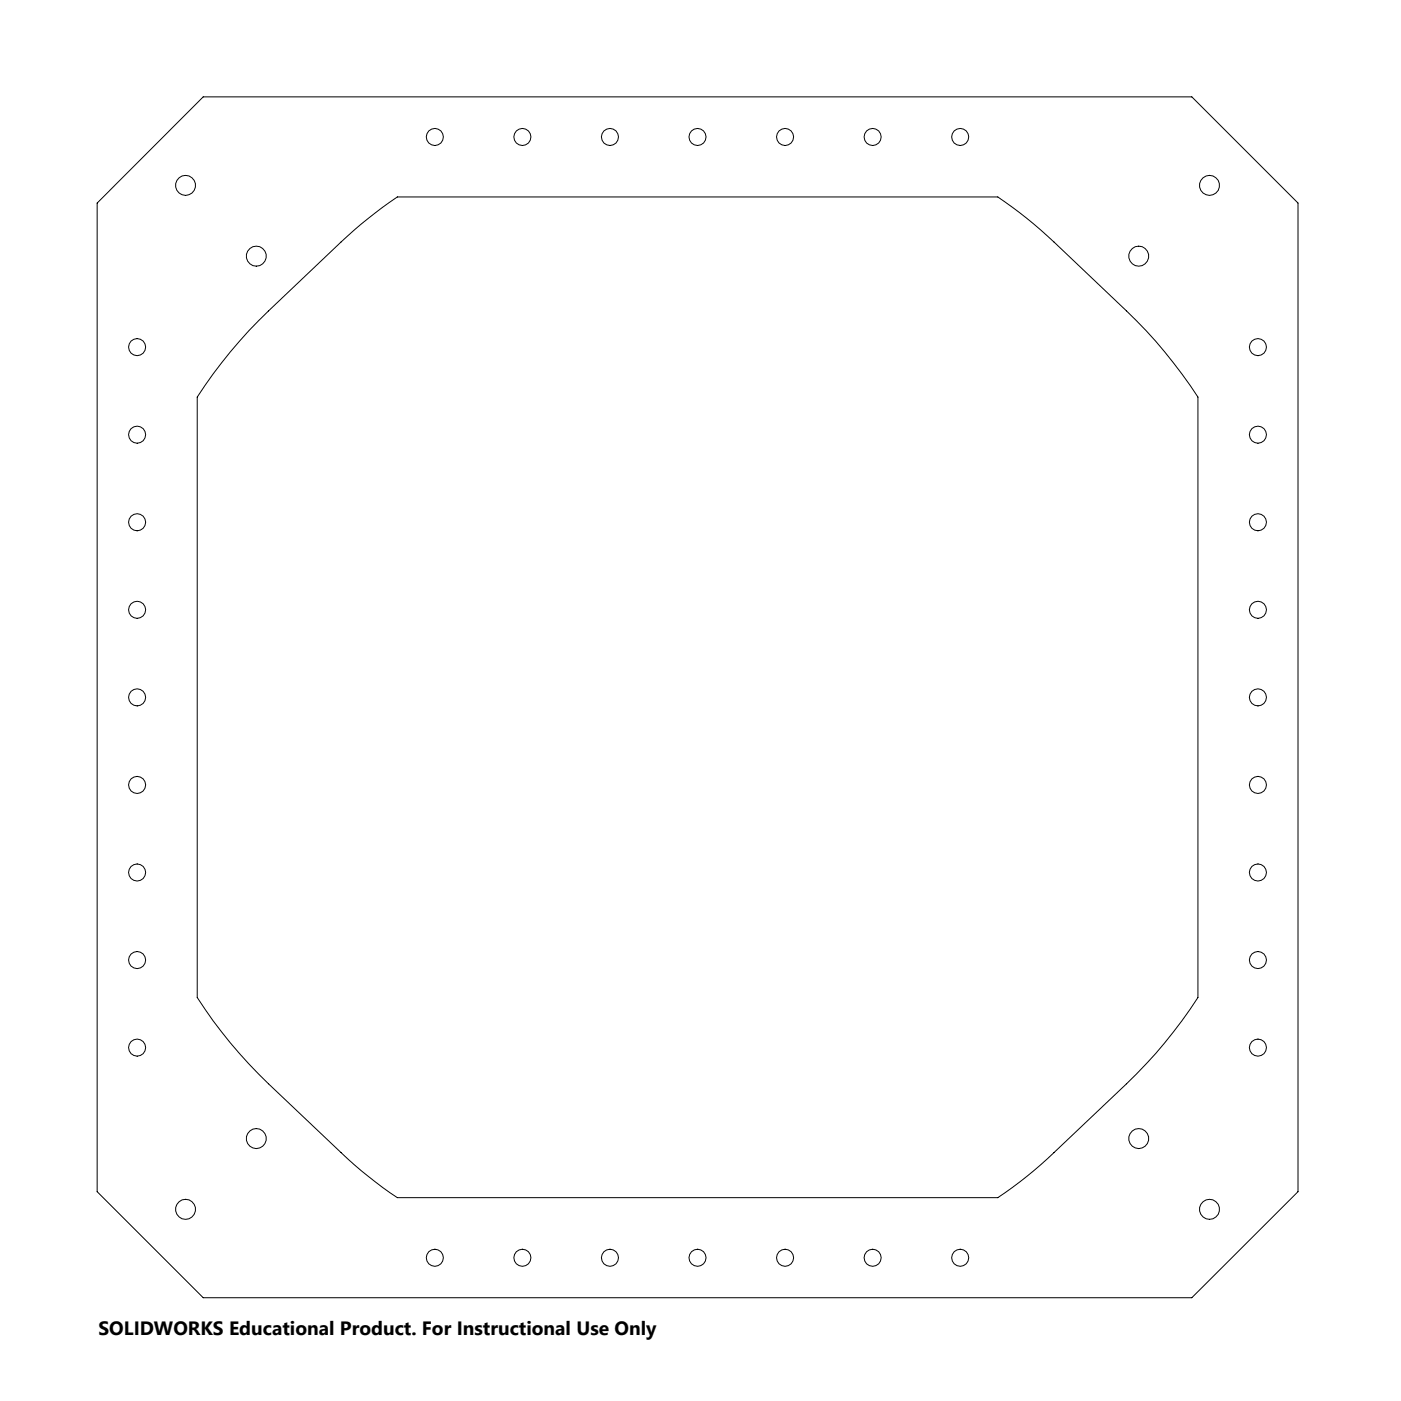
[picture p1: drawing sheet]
<svg xmlns="http://www.w3.org/2000/svg" width="356mm" height="356mm" viewBox="0 0 356 356" stroke-linecap="round" stroke-linejoin="round" font-family="sans-serif">
<g fill="none" stroke="#000" stroke-width=".25">
<path d="M51.6 24.6h250.9l27 26.9v251l-27 26.9h-250.9l-26.9-26.9v-251zM65.6 81.4l21-20a115.3 115.3 0 0 1 14.3-11.4h152.4a111.5 111.5 0 0 1 14.2 11.4l18.4 17.5a122.5 122.5 0 0 1 18.2 21.9v152.4a121.1 121.1 0 0 1-18.2 21.9l-18.4 17.5a103.9 103.9 0 0 1-14.2 11.4h-152.4a107.2 107.2 0 0 1-14.3-11.4l-18.4-17.5a119 119 0 0 1-18.1-21.9v-152.4a121.8 121.8 0 0 1 15.5-19.4z"/>
<circle cx="110.4" cy="34.8" r="2.17"/>
<circle cx="132.6" cy="34.8" r="2.17"/>
<circle cx="154.8" cy="34.8" r="2.17"/>
<circle cx="177" cy="34.8" r="2.17"/>
<circle cx="199.3" cy="34.8" r="2.17"/>
<circle cx="221.5" cy="34.8" r="2.17"/>
<circle cx="243.7" cy="34.8" r="2.17"/>
<circle cx="47.1" cy="47.1" r="2.53"/>
<circle cx="307" cy="47.1" r="2.54"/>
<circle cx="65.1" cy="65" r="2.53"/>
<circle cx="289" cy="65" r="2.53"/>
<circle cx="34.8" cy="88.1" r="2.17"/>
<circle cx="319.3" cy="88.1" r="2.17"/>
<circle cx="34.8" cy="110.3" r="2.17"/>
<circle cx="319.3" cy="110.3" r="2.17"/>
<circle cx="34.8" cy="132.6" r="2.17"/>
<circle cx="319.3" cy="132.6" r="2.17"/>
<circle cx="34.8" cy="154.8" r="2.17"/>
<circle cx="319.3" cy="154.8" r="2.17"/>
<circle cx="34.8" cy="177" r="2.17"/>
<circle cx="319.3" cy="177" r="2.17"/>
<circle cx="34.8" cy="199.2" r="2.17"/>
<circle cx="319.3" cy="199.2" r="2.17"/>
<circle cx="34.8" cy="221.5" r="2.17"/>
<circle cx="319.3" cy="221.5" r="2.17"/>
<circle cx="34.8" cy="243.7" r="2.17"/>
<circle cx="319.3" cy="243.7" r="2.17"/>
<circle cx="34.8" cy="265.9" r="2.17"/>
<circle cx="319.3" cy="265.9" r="2.17"/>
<circle cx="65.1" cy="289" r="2.53"/>
<circle cx="289" cy="289" r="2.53"/>
<circle cx="47.1" cy="306.9" r="2.53"/>
<circle cx="110.4" cy="319.2" r="2.17"/>
<circle cx="132.6" cy="319.2" r="2.17"/>
<circle cx="154.8" cy="319.2" r="2.17"/>
<circle cx="177" cy="319.2" r="2.17"/>
<circle cx="199.3" cy="319.2" r="2.17"/>
<circle cx="221.5" cy="319.2" r="2.17"/>
<circle cx="243.7" cy="319.2" r="2.17"/>
<circle cx="307" cy="306.9" r="2.54"/>
</g>
<text font-size="4.9" x="25" y="338.7">SOLIDWORKS Educational Product. For Instructional Use Only</text>
</svg>
